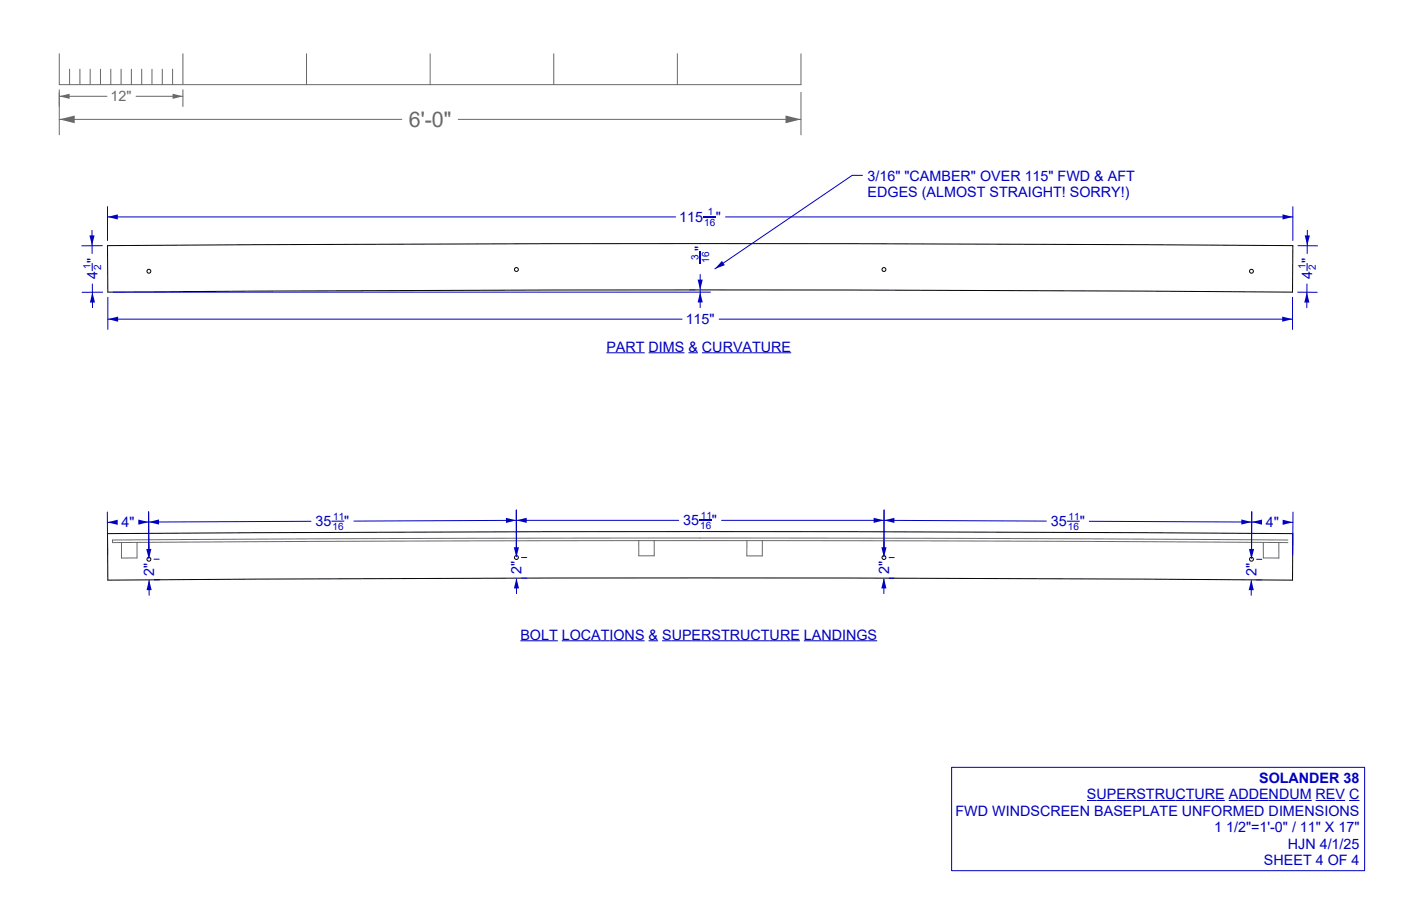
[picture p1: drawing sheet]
<svg xmlns="http://www.w3.org/2000/svg" width="432mm" height="279mm" viewBox="0 0 432 279" stroke-linecap="round" stroke-linejoin="round" font-family="sans-serif">
<!-- layer: Make2D -->
<g fill="none" stroke="#000" stroke-width=".31">
<path d="M33.1 75.8l91.3-.5 91.4-.2 91.4 .2 91.3 .5-.1 14.3-91.3-.5-91.3-.2-91.2 .2-91.4 .5zM33.1 164.6l91.3-.5 91.4-.2 91.4 .2 91.3 .5-.1 14.3-91.3-.5-91.3-.2-91.2 .2-91.4 .5z"/>
<circle cx="45.9" cy="83.6" r=".6"/>
<circle cx="159.2" cy="83.1" r=".6"/>
<circle cx="272.4" cy="83.1" r=".6"/>
<circle cx="385.7" cy="83.6" r=".6"/>
<circle cx="45.9" cy="172.5" r=".6"/>
<circle cx="159.2" cy="171.9" r=".6"/>
<circle cx="272.4" cy="171.9" r=".6"/>
<circle cx="385.7" cy="172.5" r=".6"/>
</g>
<path d="M42.2 167.3v4.8h-4.8l.1-4.8M201.6 166.6v4.8h-4.7v-4.8M230.2 166.7v4.7M235 166.7v4.7h-4.8M389.4 167.3v4.8h4.8v-4.8M396.9 166.5l-87.6-.4-93.5-.2-93.5 .2-87.6 .4v.8l87.6-.4 93.5-.2 93.5 .2 87.6 .4" fill="none" stroke="#696969" stroke-width=".31"/>
<g fill="#696969">
<path d="M18.3 36.8l4.7-1.2v2.4z"/>
<path d="M242.1 35.6l4.8 1.2-4.8 1.2z"/>
</g>
<path d="M18.3 28.5v13.1M18.3 36.8h105.5M141.2 36.8h105.7M246.9 28.5v13.1" fill="none" stroke="#696969" stroke-width=".31"/>
<path d="M222.5 80.5l.9 1.3-3.1 1.1z" fill="#0000bf"/>
<path d="M265.8 54.1h-3.1l-42.4 28.8" fill="none" stroke="#0000bf" stroke-width=".31"/>
<path d="M215.8 77.4v3.9" fill="none" stroke="#0000bf" stroke-width=".33"/>
<g fill="#0000bf">
<path d="M215.8 90.1l.8 3.2h-1.6z"/>
<path d="M215 86.2h1.6l-.8 3.2z"/>
</g>
<path d="M34.8 90.1h184.2M212.6 89.4h1.6M215.8 84.6v10.3" fill="none" stroke="#0000bf" stroke-width=".31"/>
<path d="M402.9 81.1v2.5" fill="none" stroke="#0000bf" stroke-width=".35"/>
<g fill="#0000bf">
<path d="M402.1 72.6h1.6l-.8 3.2z"/>
<path d="M402.8 90.1l.8 3.2h-1.6z"/>
</g>
<path d="M400.1 75.8h6M402.9 71v7.2M400 90.1h6M402.8 87.6v7.3" fill="none" stroke="#0000bf" stroke-width=".31"/>
<path d="M28.4 81.1v2.5" fill="none" stroke="#0000bf" stroke-width=".35"/>
<g fill="#0000bf">
<path d="M27.6 72.6h1.5l-.7 3.2z"/>
<path d="M28.5 90.1l.8 3.2h-1.6z"/>
</g>
<path d="M28.3 71l.1 7.2M31.5 75.8h-6.3M28.5 87.6v7.3M31.6 90.1h-6.3" fill="none" stroke="#0000bf" stroke-width=".31"/>
<g fill="#0000bf">
<path d="M33.2 98.4l3.2-.8v1.6z"/>
<path d="M395.2 97.6l3.2 .8-3.2 .8z"/>
</g>
<path d="M33.2 91.7v9.9M33.2 98.4h177M221.6 98.4h176.8M398.4 91.7v9.9M160.4 197.6h11.5M173.1 197.6h25.6M199.9 197.6h2.9M204.1 197.6h42.4M247.8 197.6h22.6" fill="none" stroke="#0000bf" stroke-width=".31"/>
<path d="M216.7 66.9h4" fill="none" stroke="#0000bf" stroke-width=".33"/>
<g fill="#0000bf">
<path d="M33.1 66.9l3.2-.8v1.6z"/>
<path d="M395.3 66.1l3.2 .8-3.2 .8z"/>
</g>
<path d="M33.1 63.7v10.5M33.1 66.9h175.1M223.6 66.9h174.9M398.5 63.7v10.5" fill="none" stroke="#0000bf" stroke-width=".31"/>
<g fill="#0000bf">
<path d="M33.1 161.1l3.2-.8v1.6z"/>
<path d="M42.6 160.2l3.2 .8-3.2 .8z"/>
</g>
<path d="M33.1 157.9l.1 13.1M45.8 157.8l.1 13.1M35.9 161.1h-2.8M45.8 161h-3" fill="none" stroke="#0000bf" stroke-width=".31"/>
<path d="M102.2 160.7h3.9" fill="none" stroke="#0000bf" stroke-width=".35"/>
<g fill="#0000bf">
<path d="M45.8 161l3.2-.8v1.6z"/>
<path d="M155.9 159.7l3.2 .8-3.2 .8z"/>
</g>
<path d="M45.8 157.8l.1 13.1M159.1 157.3l.1 13.1M95.8 160.8l-50 .2M159.1 160.5l-50 .2" fill="none" stroke="#0000bf" stroke-width=".31"/>
<path d="M328.8 160.7h4" fill="none" stroke="#0000bf" stroke-width=".35"/>
<g fill="#0000bf">
<path d="M272.5 160.5l3.2-.8v1.6z"/>
<path d="M382.6 160.2l3.2 .8-3.2 .8z"/>
</g>
<path d="M272.5 157.3l-.1 13.1M385.8 157.8l-.1 13.1M272.5 160.5l50 .2M335.7 160.8l50.1 .2" fill="none" stroke="#0000bf" stroke-width=".31"/>
<g fill="#0000bf">
<path d="M385.8 161l3.2-.8v1.6z"/>
<path d="M395.3 160.3l3.2 .8-3.2 .8z"/>
</g>
<path d="M385.8 157.8l-.1 13.1M398.5 157.9l-.1 13.1M385.8 161h2.8M395.5 161.1h3" fill="none" stroke="#0000bf" stroke-width=".31"/>
<g fill="#0000bf">
<path d="M384.9 169.3h1.6l-.8 3.2z"/>
<path d="M385.7 178.8l.7 3.2h-1.5z"/>
</g>
<path d="M385.7 179l-.1 4.6M385.7 167.7v4.5M387.3 178.8h1.5M387.3 172.5h1.6" fill="none" stroke="#0000bf" stroke-width=".31"/>
<g fill="#0000bf">
<path d="M158.4 168.8h1.5l-.7 3.1z"/>
<path d="M159.2 178.3l.8 3.2h-1.6z"/>
</g>
<path d="M159.2 167.2v4.4M159.2 178.5v4.6M162.3 171.9h-1.5M162.4 178.3h-1.6" fill="none" stroke="#0000bf" stroke-width=".31"/>
<g fill="#0000bf">
<path d="M45.1 169.3h1.6l-.8 3.2z"/>
<path d="M45.9 178.8l.9 3.2h-1.6z"/>
</g>
<path d="M45.9 167.7v4.5M45.9 179l.1 4.6M49.1 172.4l-1.6 .1M49.1 178.8h-1.6" fill="none" stroke="#0000bf" stroke-width=".31"/>
<path d="M215.5 160.5h3.9" fill="none" stroke="#0000bf" stroke-width=".33"/>
<g fill="#0000bf">
<path d="M159.2 160.5l3.1-.8v1.6z"/>
<path d="M269.3 159.7l3.1 .8-3.1 .8z"/>
</g>
<path d="M186.9 108.8h11.8M199.9 108.8h11M212.2 108.8h2.9M216.4 108.8h27.5M159.2 157.3v13.1M272.4 157.3v13.1M159.2 160.5h50M222.4 160.5h50" fill="none" stroke="#0000bf" stroke-width=".31"/>
<g fill="#0000bf">
<path d="M271.7 168.8h1.5l-.8 3.1z"/>
<path d="M272.4 178.3l.8 3.2h-1.6z"/>
</g>
<path d="M272.4 178.5v4.6M272.4 167.2v4.4M274 178.3h1.6M274 171.9h1.6" fill="none" stroke="#0000bf" stroke-width=".31"/>
<g fill="none" stroke="#696969" stroke-width=".31">
<path d="M18.3 16.6v9.5h228.6v-9.5M56.4 16.6v9.5M94.5 16.6v9.5M132.6 16.6v9.5M170.7 16.6v9.5M208.8 16.6v9.5M21.4 21.3v4.8M24.6 21.3v4.8M27.8 21.3v4.8M31 21.3v4.8M34.1 21.3v4.8M37.3 21.3v4.8"/>
<path d="M40.5 21.3v4.8M43.7 21.3v4.8M46.8 21.3v4.8M50 21.3v4.8M53.2 21.3v4.8"/>
</g>
<g fill="#696969">
<path d="M18.3 29.7l3.1-.8v1.6z"/>
<path d="M53.2 28.9l3.2 .8-3.2 .8z"/>
</g>
<path d="M18.3 27.7v5.2M18.3 29.7h14.7M41.9 29.7h14.5M56.4 27.7v5.2" fill="none" stroke="#696969" stroke-width=".31"/>
<path d="M293.3 236.6h127.3v31.9h-127.3zM335 246.9h42.5M378.7 246.9h25.6M405.5 246.9h9.1M415.8 246.9h3.2" fill="none" stroke="#0000bf" stroke-width=".31"/>
<text font-size="6.6" fill="#696969" x="126" y="39.2">6'-0&quot;</text>
<text font-size="4.4" fill="#696969" x="34.1" y="31.3">12&quot;</text>
<g font-size="4.4" fill="#0000bf">
<text x="267.4" y="55.7">3/16&quot; &quot;CAMBER&quot; OVER 115&quot; FWD &amp; AFT</text>
<text x="267.4" y="60.8">EDGES (ALMOST STRAIGHT! SORRY!)</text>
<text x="209.4" y="68.5">115</text>
<text x="220.7" y="68.5">&quot;</text>
<text x="217.4" y="77.4" transform="rotate(-90 217.4 77.4)">&quot;</text>
<text x="30" y="86" transform="rotate(-90 30 86)">4 &quot;</text>
<text x="404.4" y="86" transform="rotate(-90 404.4 86)">4 &quot;</text>
<text x="211.3" y="100">115&quot;</text>
<text x="186.9" y="108.5">PART DIMS &amp; CURVATURE</text>
<text x="37.5" y="162.6">4&quot;</text>
<text x="97.3" y="162.3">35</text>
<text x="106.1" y="162.3">&quot;</text>
<text x="210.6" y="162.1">35</text>
<text x="219.4" y="162.1">&quot;</text>
<text x="323.9" y="162.3">35</text>
<text x="332.8" y="162.3">&quot;</text>
<text x="390.1" y="162.6">4&quot;</text>
<text x="47.5" y="177.6" transform="rotate(-90 47.5 177.6)">2&quot;</text>
<text x="160.8" y="177" transform="rotate(-90 160.8 177)">2&quot;</text>
<text x="274" y="177" transform="rotate(-90 274 177)">2&quot;</text>
<text x="387.3" y="177.6" transform="rotate(-90 387.3 177.6)">2&quot;</text>
<text x="160.4" y="197.3">BOLT LOCATIONS &amp; SUPERSTRUCTURE LANDINGS</text>
<text x="388.1" y="241.5">SOLANDER 38</text>
<text x="294.5" y="251.6">FWD WINDSCREEN BASEPLATE UNFORMED DIMENSIONS</text>
<text x="335" y="246.5">SUPERSTRUCTURE ADDENDUM REV C</text>
<text x="374.2" y="256.7">1</text>
<text x="377.9" y="256.7">1/2&quot;=1'-0&quot; / 11&quot; X 17&quot;</text>
<text x="396.9" y="261.8">HJN 4/1/25</text>
<text x="389.6" y="266.9">SHEET 4 OF 4</text>
</g>
<g font-size="3.1" fill="#0000bf">
<text x="217" y="69.7">16</text>
<text x="218.1" y="66.4">1</text>
<text x="27.9" y="82.9" transform="rotate(-90 27.9 82.9)">1</text>
<text x="31.1" y="83.2" transform="rotate(-90 31.1 83.2)">2</text>
<text x="215.3" y="80.2" transform="rotate(-90 215.3 80.2)">3</text>
<text x="218.6" y="81" transform="rotate(-90 218.6 81)">16</text>
<text x="402.4" y="82.9" transform="rotate(-90 402.4 82.9)">1</text>
<text x="405.6" y="83.3" transform="rotate(-90 405.6 83.3)">2</text>
<text x="102.7" y="160.2">11</text>
<text x="216" y="160">11</text>
<text x="329.4" y="160.2">11</text>
<text x="102.5" y="163.5">16</text>
<text x="215.8" y="163.2">16</text>
<text x="329.1" y="163.5">16</text>
</g>
</svg>
